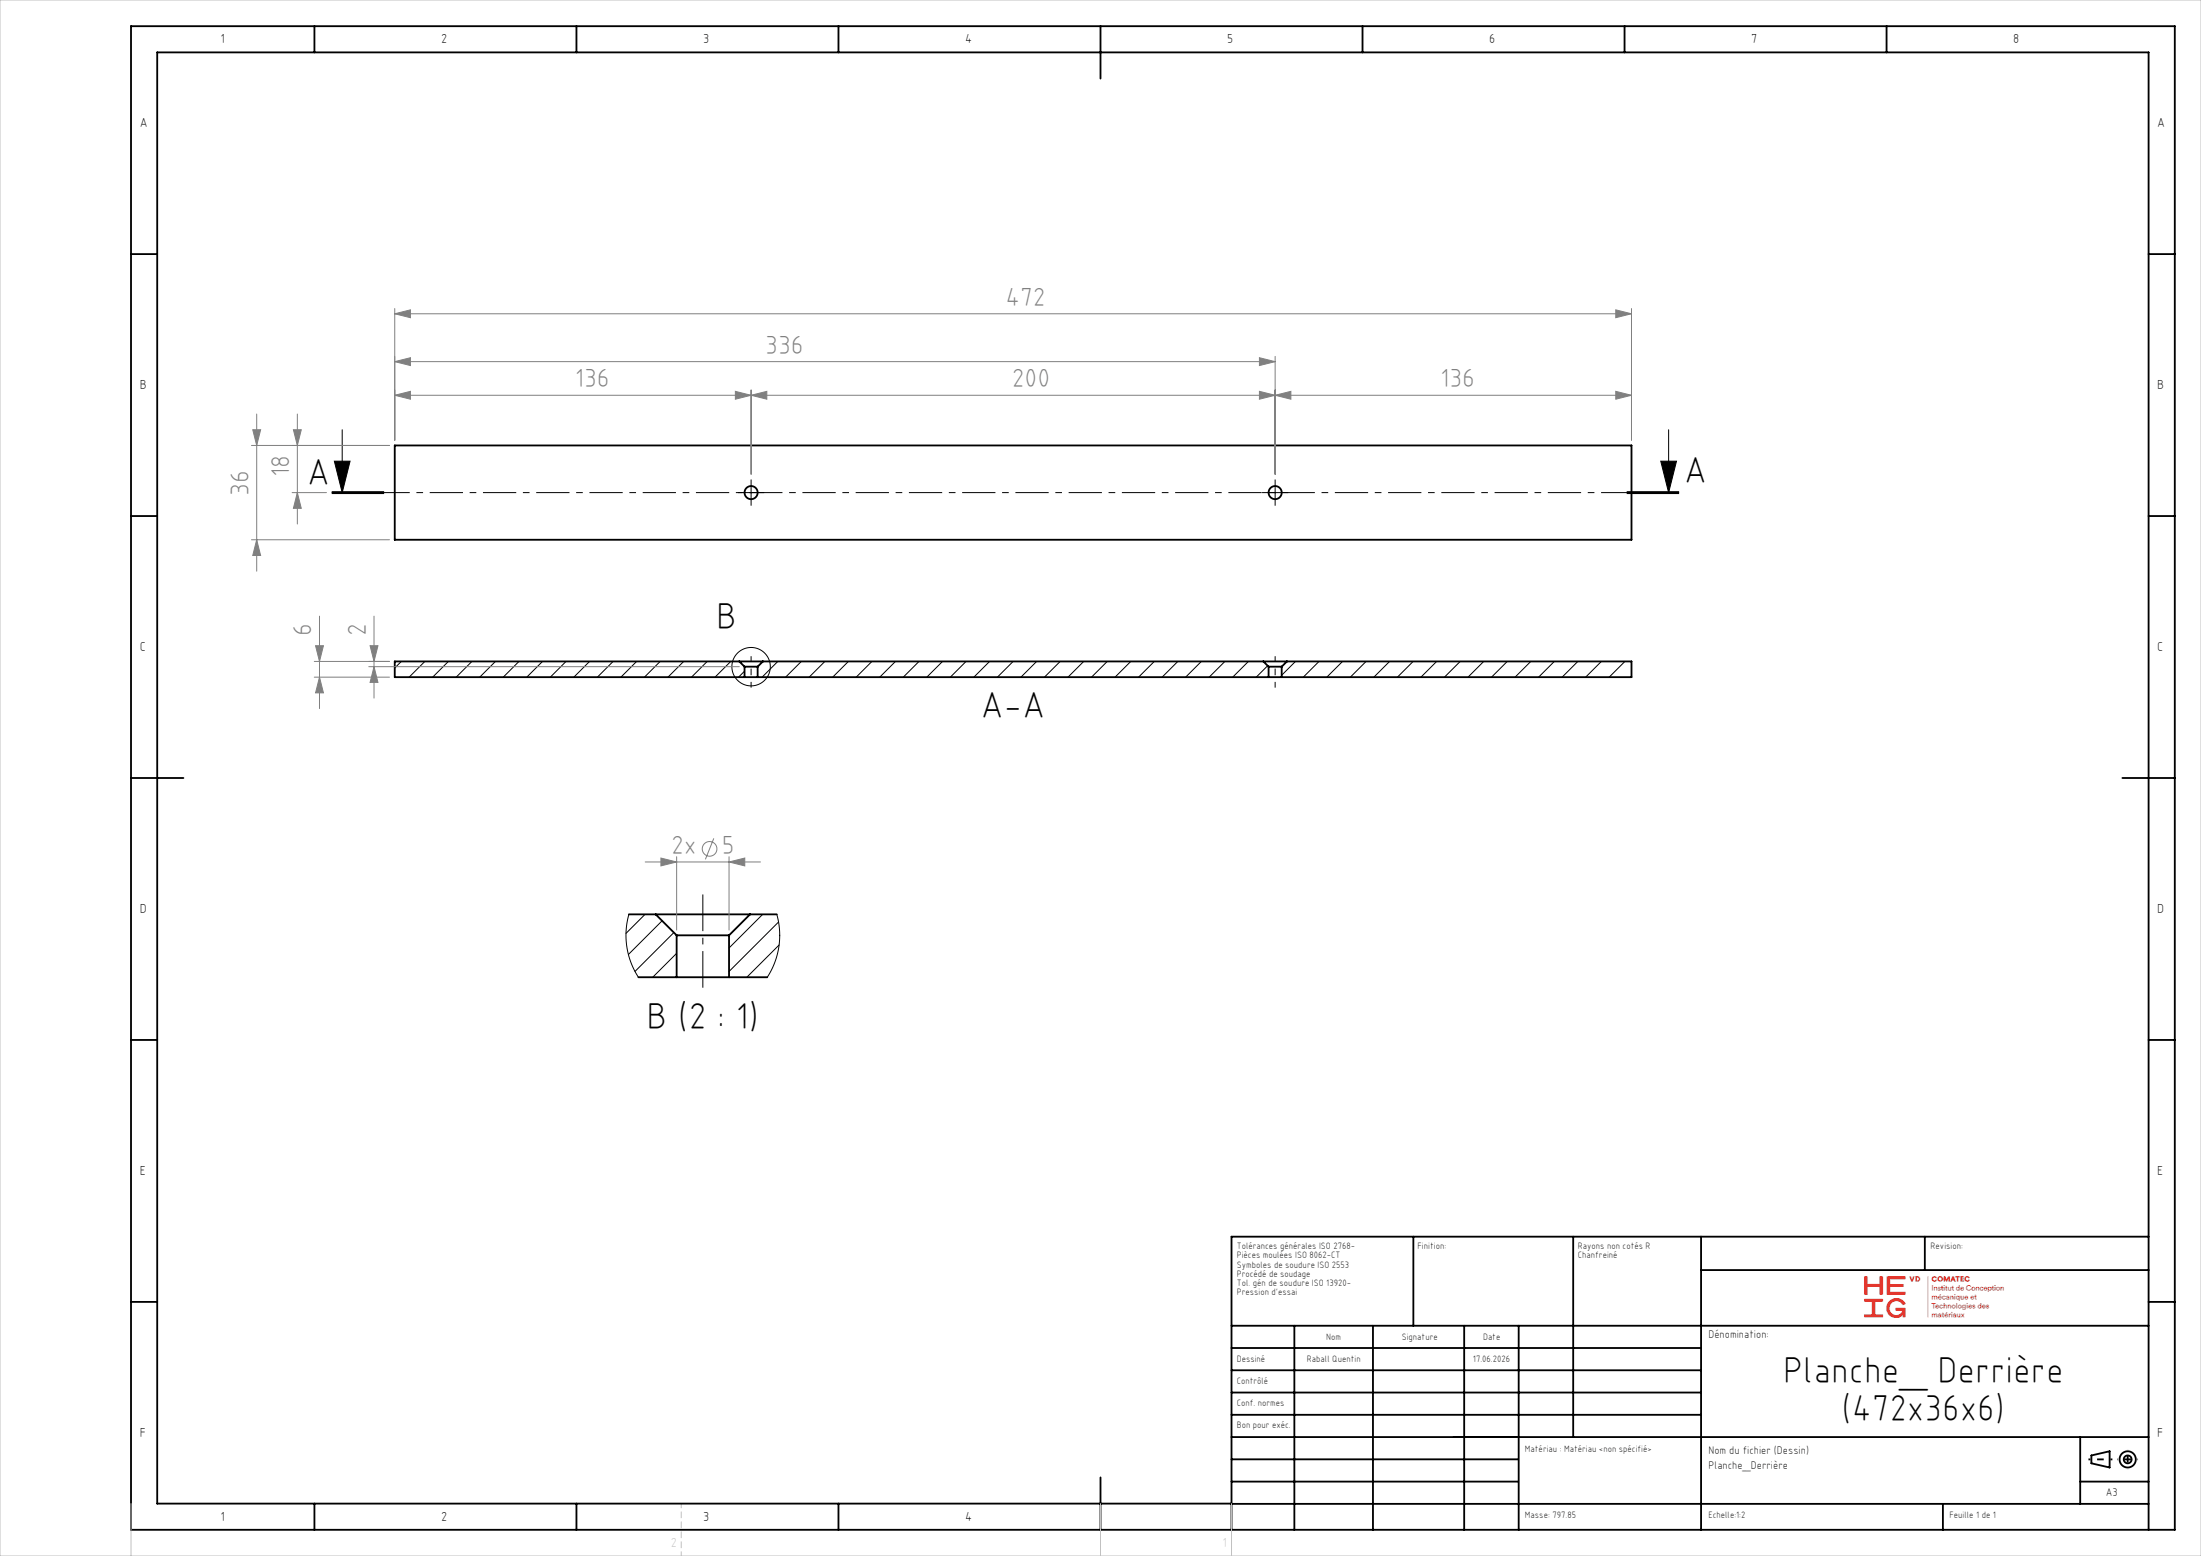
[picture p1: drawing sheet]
<svg xmlns="http://www.w3.org/2000/svg" width="420mm" height="297mm" viewBox="0 0 420 297" stroke-linecap="round" stroke-linejoin="round" font-family="sans-serif">
<g fill="none" stroke="#000" stroke-width=".35">
<path d="M25 5h390v287h-390zM60 5v5M110 5v5M160 5v5M210 5v10M260 5v5M310 5v5M360 5v5M25 48.5h5M410 48.5h5M25 98.5h5M75.3 85h236v18h-236z"/>
<path d="M410 98.5h5M141.1 126.3h4.5M141.1 126.3h-65.8v3h66.8M141.1 126.3l1 1M142.1 127.3h2.5M142.1 129.3h2.5M142.1 127.3v2M144.6 129.3h97.5M144.6 127.3v2M145.6 126.3h95.5M145.6 126.3l-1 1M241.1 126.3h4.5"/>
<path d="M241.1 126.3l1 1M242.1 127.3h2.5M242.1 129.3h2.5M242.1 127.3v2M244.6 127.3v2M245.6 126.3h65.7v3h-66.7M245.6 126.3l-1 1M25 148.5h10M405 148.5h10M120 174.5h5.1M125.1 174.5h18M125.1 174.5l4 4"/>
<path d="M129.1 178.5h10M129.1 178.5v8M139.1 178.5v8M143.1 174.5h5.1M143.1 174.5l-4 4M25 198.5h5M121.8 186.5h7.3M129.1 186.5h10M139.1 186.5h7.3M410 198.5h5M269.7 236.1v17M300.2 236.1v38.2"/>
<path d="M324.6 236.1v55.9M367.3 236.1v6.3M410 236.1h-175v55.9M25 248.5h5M235 253.1h175M235 257.3h89.6M247 253.1v38.9M262 253.1v38.9M279.4 253.1v38.9M289.8 253.1v38.9M324.6 242.4h85.4M410 248.5h5"/>
<path d="M235 270.1h89.6M235 265.8h89.6M235 261.6h89.6M235 278.6h54.6M235 274.3h175M397 274.3v12.8M399.1 277.8l3.5-.8v3.1l-3.5-.8zM60 287v5M110 287v5M160 287v5M210 282v10M235 287.1h175"/>
<path d="M235 287h-205v-277h380v282M235 282.8h54.6M370.8 287.1v4.9M397 282.8h13"/>
<circle cx="143.3" cy="94" r="1.25"/>
<circle cx="243.3" cy="94" r="1.25"/>
<circle cx="406" cy="278.6" r=".75"/>
<circle cx="406" cy="278.6" r="1.55"/>
</g>
<g fill="none" stroke="#000" stroke-width=".19">
<path d="M63.3 94.2h10zM63.3 94h10M63.3 93.8h10M63.8 88h3l-1.5 6zM65.3 82v12M142.1 94h2.5M143.3 92.8v2.5M242.1 94h2.5M243.3 92.8v2.5M310.4 94h10M310.4 93.8h10M310.4 94.2h10"/>
<path d="M316.9 88h3l-1.5 6zM318.4 82v12M76.6 126.3l-1.3 1.2M81.1 126.3l-3 3M85.6 126.3l-3 3M90.1 126.3l-3 3M94.5 126.3l-3 3M99 126.3l-3 3M103.5 126.3l-3 3M108 126.3l-3 3M112.5 126.3l-3 3M117 126.3l-3 3"/>
<path d="M121.5 126.3l-3 3M126 126.3l-3 3M130.5 126.3l-3 3M135 126.3l-3 3M139.4 126.3l-3 3M142.1 128.1l-1.2 1.2M148.4 126.3l-3 3M152.9 126.3l-3 3M157.4 126.3l-3 3M161.9 126.3l-3 3M166.4 126.3l-3 3M170.9 126.3l-3 3"/>
<path d="M175.4 126.3l-3 3M179.9 126.3l-3 3M184.3 126.3l-3 3M188.8 126.3l-3 3M193.3 126.3l-3 3M197.8 126.3l-3 3M202.3 126.3l-3 3M206.8 126.3l-3 3M211.3 126.3l-3 3M215.8 126.3l-3 3M220.3 126.3l-3 3M224.8 126.3l-3 3"/>
<path d="M229.2 126.3l-3 3M233.7 126.3l-3 3M238.2 126.3l-3 3M241.9 127.1l-2.2 2.2M247.2 126.3l-2.6 2.6M251.7 126.3l-3 3M256.2 126.3l-3 3M260.7 126.3l-3 3M265.2 126.3l-3 3M269.7 126.3l-3 3M274.1 126.3l-3 3M278.6 126.3l-3 3"/>
<path d="M283.1 126.3l-3 3M287.6 126.3l-3 3M292.1 126.3l-3 3M296.6 126.3l-3 3M301.1 126.3l-3 3M305.6 126.3l-3 3M310.1 126.3l-3 3M120 174.5l-.5 3.1 .1 3.1 .8 3 1.4 2.8M123.1 174.5l-3.6 3.7M126.3 175.8l-6.4 6.4M128.6 178l-7.4 7.4M145.5 174.5l-6.4 6.4"/>
<path d="M148.2 174.5l.6 3.1-.2 3.1-.8 3-1.4 2.8M148.6 176l-9.5 9.4M129.1 182l-4.5 4.5M129.1 186.5h-.1M148.7 180.4l-6.2 6.1"/>
<circle cx="143.3" cy="127.3" r="3.7"/>
</g>
<g fill="none" stroke="#808080" stroke-width=".19">
<path d="M75.3 59.9l3-.8v1.5zM75.3 58.9v25.1M75.3 59.9h236M308.3 59.1l3 .8-3 .7zM311.3 58.9v25.1M49 79v30M56.7 79v21M75.3 75.4l3-.7v1.5zM75.3 69l3-.7v1.5zM75.3 75.4h236M75.3 69h168M140.3 74.7l3 .7-3 .8z"/>
<path d="M143.3 75.4l3-.7v1.5zM143.3 74.4v16.1M240.3 68.3l3 .7-3 .8zM240.3 74.7l3 .7-3 .8zM243.3 75.4l3-.7v1.5zM243.3 68v22.5M308.3 74.7l3 .7-3 .8zM48 85h26.3M48.2 82h1.5l-.7 3zM55.7 94h6.6M56 82h1.5l-.8 3zM56.7 94l.8 3h-1.5z"/>
<path d="M48 103h26.3M49 103l.7 3h-1.5zM61 117.6v17.7M71.4 117.6v15.7M60 129.3h14.3M60 126.3h14.3M60.2 123.3h1.5l-.7 3zM61 129.3l.7 3h-1.5zM70.4 127.3h70.7M70.6 123.3h1.5l-.7 3zM71.4 127.3l.7 3h-1.5zM123.1 164.5h22"/>
<path d="M126.1 163.8l3 .7-3 .8zM129.1 163.5v14M136.2 160l-1.6 4M139.1 164.5l3-.7v1.5zM139.1 163.5v14"/>
<circle cx="135.4" cy="162" r="1.4"/>
</g>
<path d="M142.1 94h-1.3M143.3 92.8v-1.3M143.3 95.3v1.2M144.6 94h1.2M242.1 94h-1.3M243.3 92.8v-1.3M243.3 95.3v1.2M244.6 94h1.2" fill="none" stroke="#000" stroke-width=".19" stroke-dasharray="30.5 1.3 1.3 1.3" stroke-linecap="butt"/>
<path d="M143.3 131.3v-6M243.3 131.3v-6" fill="none" stroke="#000" stroke-width=".19" stroke-dasharray="30.5 1.3 1.3 1.3" stroke-dashoffset="29.4" stroke-linecap="butt"/>
<path d="M134.1 188.5v-17.8" fill="none" stroke="#000" stroke-width=".19" stroke-dasharray="30.5 1.3 1.3 1.3" stroke-dashoffset="23.5" stroke-linecap="butt"/>
<path d="M320.4 94h-257.1" fill="none" stroke="#000" stroke-width=".19" stroke-dasharray="6.3 1.3 1.3 1.3" stroke-dashoffset="1.6" stroke-linecap="butt"/>
<path d="M398.5 278.6h4.6" fill="none" stroke="#000" stroke-width=".35" stroke-dasharray="30.5 1.3 1.3 1.3" stroke-dashoffset="30.1" stroke-linecap="butt"/>
<path d="M406 276.6v3.8" fill="none" stroke="#000" stroke-width=".35" stroke-dasharray="30.5 1.3 1.3 1.3" stroke-dashoffset="30.5" stroke-linecap="butt"/>
<path d="M408 278.6h-4" fill="none" stroke="#000" stroke-width=".35" stroke-dasharray="30.5 1.3 1.3 1.3" stroke-dashoffset="30.4" stroke-linecap="butt"/>
<path d="M130 287v10" fill="none" stroke="#c0c0c0" stroke-width=".19" stroke-dasharray="1.3 .6" stroke-dashoffset=".4" stroke-linecap="butt"/>
<path d="M0 0h420v297h-420zM25 287v10M210 287v10M235 287v10" fill="none" stroke="#c0c0c0" stroke-width=".19"/>
<path d="M316.9 88h3l-1.5 6zM63.8 88h3l-1.5 6z" fill="#000"/>
<g fill="#808080">
<path d="M308.3 59.1l3 .8-3 .7zM75.3 59.9l3-.8v1.5z"/>
<path d="M75.3 75.4l3-.7v1.5zM140.3 74.7l3 .7-3 .8zM75.3 69l3-.7v1.5zM240.3 68.3l3 .7-3 .8zM143.3 75.4l3-.7v1.5zM240.3 74.7l3 .7-3 .8zM243.3 75.4l3-.7v1.5zM308.3 74.7l3 .7-3 .8zM126.1 163.8l3 .7-3 .8zM139.1 164.5l3-.7v1.5z"/>
<path d="M61 129.3l.7 3h-1.5zM60.2 123.3h1.5l-.7 3z"/>
<path d="M48.2 82h1.5l-.7 3zM49 103l.7 3h-1.5zM70.6 123.3h1.5l-.7 3zM71.4 127.3l.7 3h-1.5z"/>
<path d="M56 82h1.5l-.8 3zM56.7 94l.8 3h-1.5z"/>
</g>
<g font-size="7.1">
<text x="58.6" y="92.6">A</text>
<text x="321.3" y="92.2">A</text>
<text x="136.7" y="120">B</text>
<text x="187.1" y="137">A-A</text>
<text x="123.4" y="196.4">B (2 : 1)</text>
<text x="340.2" y="264">Planche_ Derrière</text>
<text x="351.4" y="271.1">(472x36x6)</text>
</g>
<g font-size="5" fill="#808080">
<text x="191.9" y="58.4">472</text>
<text x="146" y="67.5">336</text>
<text x="109.7" y="73.9">136</text>
<text x="193.1" y="73.9">200</text>
<text x="274.8" y="73.9">136</text>
<text x="47.5" y="94.7" transform="rotate(-90 47.5 94.7)">36</text>
<text x="55.2" y="91" transform="rotate(-90 55.2 91)">18</text>
<text x="59.5" y="121.5" transform="rotate(-90 59.5 121.5)">6</text>
<text x="69.9" y="121.5" transform="rotate(-90 69.9 121.5)">2</text>
<text x="128.1" y="163">2x</text>
<text x="137.7" y="163">5</text>
</g>
<g font-size="2.5">
<text x="42.1" y="8.2">1</text>
<text x="84.2" y="8.2">2</text>
<text x="134.2" y="8.2">3</text>
<text x="184.2" y="8.2">4</text>
<text x="234.2" y="8.2">5</text>
<text x="284.2" y="8.2">6</text>
<text x="334.2" y="8.2">7</text>
<text x="384.2" y="8.2">8</text>
<text x="26.7" y="24.2">A</text>
<text x="411.7" y="24.2">A</text>
<text x="26.7" y="74.2">B</text>
<text x="411.7" y="74.2">B</text>
<text x="26.7" y="124.2">C</text>
<text x="411.7" y="124.2">C</text>
<text x="26.7" y="174.2">D</text>
<text x="411.7" y="174.2">D</text>
<text x="26.7" y="224.2">E</text>
<text x="411.7" y="224.2">E</text>
<text x="26.7" y="274.2">F</text>
<text x="411.7" y="274.2">F</text>
<text x="42.1" y="290.2">1</text>
<text x="84.2" y="290.2">2</text>
<text x="134.2" y="290.2">3</text>
<text x="184.2" y="290.2">4</text>
</g>
<text font-size="2.5" fill="#e1251b" x="355.8" y="251.5">⟫</text>
<text font-size="2.5" fill="#c0c0c0" x="128" y="295.3">2</text>
<g font-size="2.1">
<text x="326" y="255.5">Dénomination:</text>
<text x="326" y="277.5">Nom du fichier (Dessin)</text>
<text x="326" y="280.5">Planche_Derrière</text>
<text x="401.9" y="285.5">A3</text>
</g>
<g font-size="1.8">
<text x="236" y="238.4">Tolérances générales ISO 2768-</text>
<text x="270.5" y="238.4">Finition:</text>
<text x="301.1" y="238.4">Rayons non cotés R</text>
<text x="368.4" y="238.4">Revision:</text>
<text x="236" y="240.2">Pièces moulées ISO 8062-CT</text>
<text x="236" y="242">Symboles de soudure ISO 2553</text>
<text x="236" y="243.7">Procédé de soudage</text>
<text x="236" y="245.5">Tol. gén de soudure ISO 13920-</text>
<text x="301.1" y="240.2">Chanfreiné</text>
<text x="236" y="247.3">Pression d'essai</text>
<text x="253.1" y="255.7">Nom</text>
<text x="267.5" y="255.7">Signature</text>
<text x="283" y="255.7">Date</text>
<text x="236" y="260">Dessiné</text>
<text x="249.4" y="260">Raball Quentin</text>
<text x="281.1" y="260">17.06.2026</text>
<text x="236" y="264.1">Contrôlé</text>
<text x="236" y="268.3">Conf. normes</text>
<text x="236" y="272.5">Bon pour exéc.</text>
<text x="291" y="277.2">Matériau : Matériau &lt;non spécifié&gt;</text>
<text x="291" y="289.8">Masse: 797.85</text>
<text x="326" y="289.8">Echelle:1:2</text>
<text x="372" y="289.8">Feuille 1 de 1</text>
</g>
</svg>
